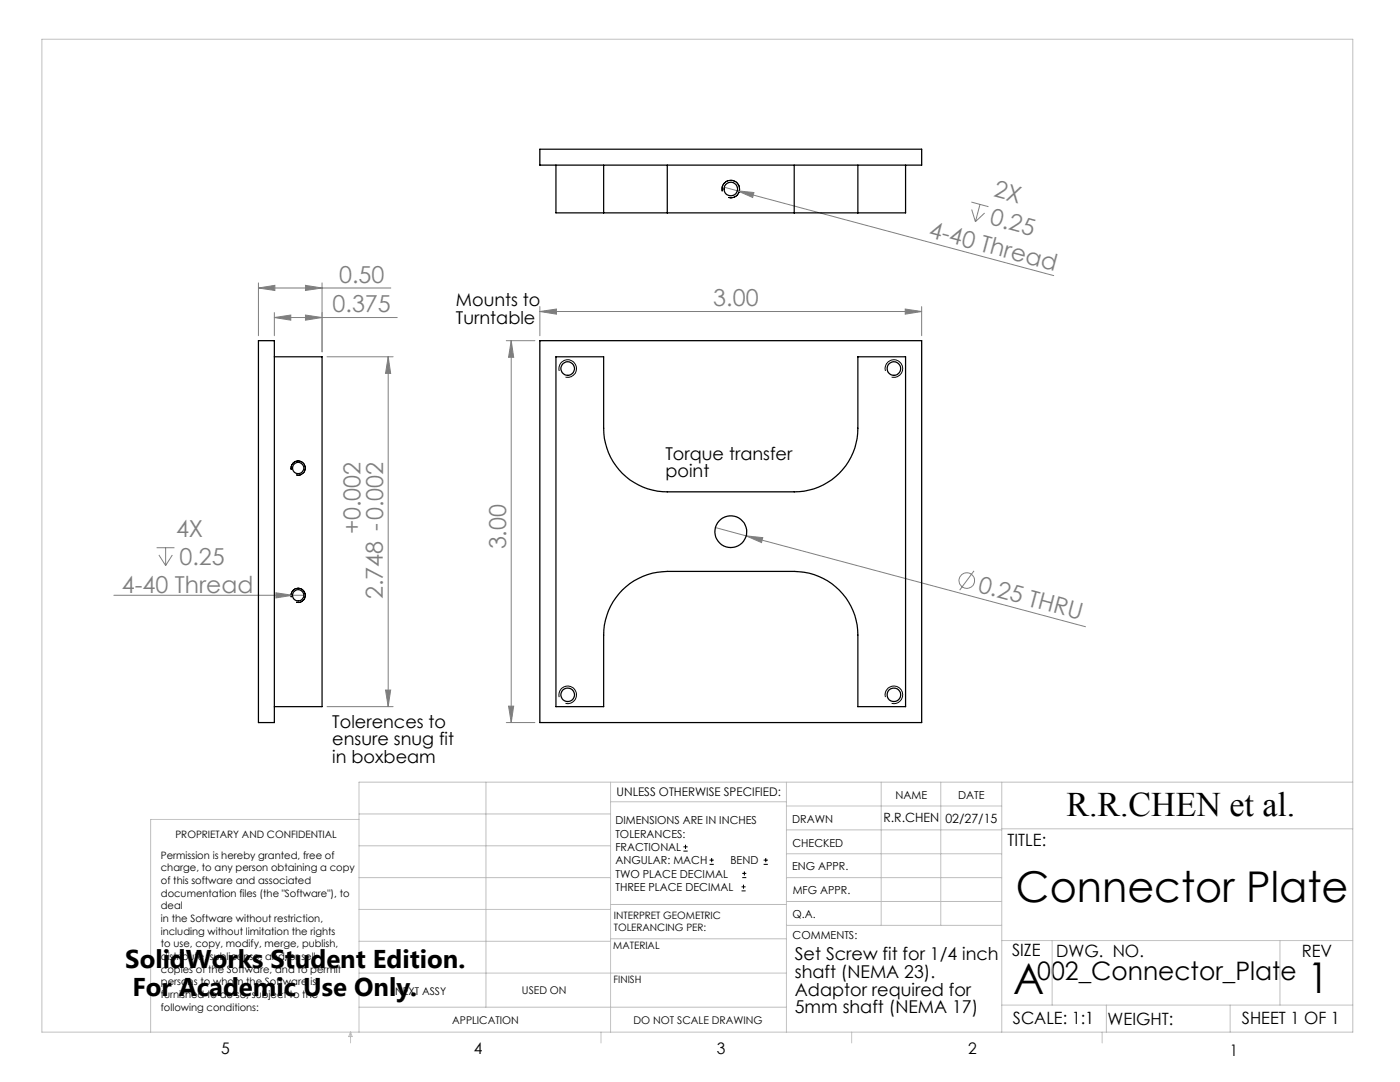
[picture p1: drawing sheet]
<svg xmlns="http://www.w3.org/2000/svg" width="279mm" height="216mm" viewBox="0 0 279 216" stroke-linecap="round" stroke-linejoin="round" font-family="sans-serif">
<g fill="none" stroke="#808080" stroke-width=".2">
<path d="M144.5 37.4l2.6 .7M147.1 38.1l3.4 .3-.3 1zM147.1 38.1l63.2 16.9M51.6 57.5l3.3-.6v1.1zM51.6 56.4v10.6M51.6 57.5h26.4M61 56.9l3.3 .6-3.3 .5zM64.3 56.4v13.8M193.9 40.3l3.4 .9M193.9 41.8l.8 2.4M195.6 40.8l-.9 3.4M196.5 42.5l-1.8 1.7"/>
<path d="M54.8 63.4l3.2-.5v1zM54.8 62.4v4.6M54.8 63.4h24.5M61 62.9l3.3 .5-3.3 .5zM65.3 71.2h13.2M77.5 71.2v69.8M77.5 71.2l.5 3.3h-1.1zM101 68h5.8M102 68v76.2M102 68l.5 3.3h-1zM107.7 62.2l3.4-.5v1zM107.7 61.2v5.8"/>
<path d="M107.7 62.2h76.2M180.7 61.7l3.2 .5-3.2 .5zM183.9 61.2v5.8M22.7 118.8h37.9M31.3 109.3h3.5M31.7 110.7l1.4 2.2M33.1 109.3v3.6M34.4 110.7l-1.3 2.2M55.1 118.3l3.3 .5-3.3 .5zM142.8 105.3l6.1 1.6M148.9 106.9l3.3 .4-.2 1zM148.9 106.9l67.7 18.2"/>
<path d="M194.4 113.9l-2.9 3.9M76.9 137.7h1.1l-.5 3.3zM65.3 141h13.2M101 144.2h5.8M101.5 140.9h1l-.5 3.3z"/>
<circle cx="193" cy="115.8" r="1.55"/>
</g>
<g fill="none" stroke="#000" stroke-width=".2">
<path d="M144.1 38.2a1.75 1.75 0 0 1 1.6-2.2 1.75 1.75 0 0 1 1.9 1.9 1.75 1.75 0 0 1-2.2 1.5M111.6 74a1.75 1.75 0 0 1 1.6-2.2 1.75 1.75 0 0 1 1.9 1.9 1.75 1.75 0 0 1-2.2 1.5M176.7 74a1.75 1.75 0 0 1 1.5-2.2 1.75 1.75 0 0 1 1.9 1.9 1.75 1.75 0 0 1-2.2 1.5M58.1 93.8a1.41 1.41 0 0 1 1.3-1.8 1.41 1.41 0 0 1 1.5 1.5 1.41 1.41 0 0 1-1.8 1.3M58.1 119.2a1.41 1.41 0 0 1 1.3-1.8 1.41 1.41 0 0 1 1.5 1.5 1.41 1.41 0 0 1-1.8 1.3M111.6 139.1a1.75 1.75 0 0 1 1.6-2.2 1.75 1.75 0 0 1 1.9 1.9 1.75 1.75 0 0 1-2.2 1.5M176.7 139.1a1.75 1.75 0 0 1 1.5-2.2 1.75 1.75 0 0 1 1.9 1.9 1.75 1.75 0 0 1-2.2 1.5M136.4 169.8h.8M136.4 169h.8M136.8 168.6v.8M141.6 172.5h.9M141.6 171.6h.9"/>
<path d="M142 171.2v.8M148 177.8h.8M148 177h.8M148.1 175.1h.8M148.1 174.3h.8M148.4 176.5v.8M148.6 173.9v.8M152.4 172.5h.8M152.4 171.6h.8M152.8 171.2v.8"/>
</g>
<g fill="none" stroke="#c0c0c0" stroke-width=".2">
<path d="M8.4 7.8h261.6v198.2h-261.6zM97 156.1v44.9M121.8 156.1v49.9M121.8 160h35.2M157 156.1v49.9M175.9 156.1v28.5M187.7 156.1v28.5M199.9 156.1v49.9M270 156.1h-198.4v49.9M71.6 175.1h50.2M71.6 168.8h50.2M71.6 162.4h50.2"/>
<path d="M71.6 163.5h-41.5v42.5M157 170.4h42.9M157 165.6h42.9M157 160.8h42.9M157 175.1h42.9M157 179.9h42.9M199.9 165.4h70.1M71.6 194.2h85.4M71.6 187.8h50.2M71.6 181.5h50.2M121.8 187.3h35.2M121.8 180.5h35.2"/>
<path d="M157 184.6h42.9M199.9 187.7h70.1M210 187.7v12.9M255.4 187.7v12.9M70 206v2.1M70 206l.3 .8h-.7zM71.6 201h85.4M119.9 206v2.1M170 206v2.1M199.9 200.6h70.1M220 206v2.1M220.8 200.6v5.4"/>
<path d="M245.5 200.6v5.4"/>
</g>
<g fill="#808080">
<path d="M55.1 118.3l3.3 .5-3.3 .5z"/>
<path d="M148.9 106.9l3.3 .4-.2 1z"/>
<path d="M147.1 38.1l3.4 .3-.3 1z"/>
<path d="M61 56.9l3.3 .6-3.3 .5zM51.6 57.5l3.3-.6v1.1z"/>
<path d="M54.8 63.4l3.2-.5v1zM61 62.9l3.3 .5-3.3 .5zM107.7 62.2l3.4-.5v1zM180.7 61.7l3.2 .5-3.2 .5z"/>
<path d="M77.5 71.2l.5 3.3h-1.1zM76.9 137.7h1.1l-.5 3.3zM102 68l.5 3.3h-1zM101.5 140.9h1l-.5 3.3z"/>
</g>
<g fill="none" stroke="#000" stroke-width=".25">
<path d="M107.7 29.8h76.2v3.1h-76.2zM110.9 32.9v9.6h9.6M120.5 32.9v9.6M133.2 32.9v9.6M158.5 32.9v9.6M171.2 32.9v9.6M180.7 32.9v9.6h-9.5M120.5 42.5h12.7M133.2 42.5h25.3M158.5 42.5h12.7M51.6 68h3.2v76.2h-3.2zM54.8 71.2h9.5v69.8h-9.5"/>
<path d="M107.7 68h76.2v76.2h-76.2zM110.9 71.2h9.6v14.2a12.6 12.6 0 0 0 12.7 12.7h25.3a12.6 12.6 0 0 0 12.7-12.7v-14.2h9.5v69.8h-9.5v-14.3a12.7 12.7 0 0 0-12.7-12.7h-25.3a12.7 12.7 0 0 0-12.7 12.7v14.3h-9.6z"/>
<circle cx="145.8" cy="37.7" r="1.35"/>
<circle cx="113.3" cy="73.5" r="1.35"/>
<circle cx="178.4" cy="73.5" r="1.35"/>
<circle cx="59.5" cy="93.4" r="1.12"/>
<circle cx="59.5" cy="118.8" r="1.12"/>
<circle cx="145.9" cy="106.1" r="3.2"/>
<circle cx="113.3" cy="138.6" r="1.35"/>
<circle cx="178.4" cy="138.6" r="1.35"/>
</g>
<g font-size="8.5">
<text x="202.8" y="179.9">Connector Plate</text>
<text x="202.2" y="198.3">A</text>
<text x="260.9" y="198.1">1</text>
</g>
<text font-size="6.9" x="212.8" y="162.9">R.R.CHEN et al.</text>
<g font-size="5.1">
<text x="25" y="193.2">SolidWorks Student Edition.</text>
<text x="207" y="195.6">002_Connector_Plate</text>
<text x="26.4" y="198.8">For Academic Use Only.</text>
</g>
<g font-size="4.7" fill="#808080">
<text x="198.1" y="39.2" transform="rotate(15 198.1 39.2)">2X</text>
<text x="185.2" y="47.3" transform="rotate(15 185.2 47.3)">4-40 Thread</text>
<text x="197.4" y="44.7" transform="rotate(15 197.4 44.7)">0.25</text>
<text x="67.7" y="56.4">0.50</text>
<text x="66.4" y="62.3">0.375</text>
<text x="142.4" y="61.1">3.00</text>
<text x="35.1" y="107.1">4X</text>
<text x="71.9" y="106.6" transform="rotate(-90 71.9 106.6)">+0.002</text>
<text x="35.8" y="112.7">0.25</text>
<text x="101" y="109.6" transform="rotate(-90 101 109.6)">3.00</text>
<text x="24.3" y="118.2">4-40 Thread</text>
<text x="76.4" y="119.5" transform="rotate(-90 76.4 119.5)">2.748 -0.002</text>
<text x="195" y="118.1" transform="rotate(15 195 118.1)">0.25 THRU</text>
</g>
<g font-size="3.5">
<text x="91" y="61.1">Mounts to</text>
<text x="91" y="64.6">Turntable</text>
<text x="132.8" y="91.7">Torque transfer</text>
<text x="132.8" y="95.2">point</text>
<text x="66.3" y="145.2">Tolerences to</text>
<text x="66.3" y="148.7">ensure snug fit</text>
<text x="66.3" y="152.2">in boxbeam</text>
<text x="158.6" y="191.6">Set Screw fit for 1/4 inch</text>
<text x="158.6" y="195.1">shaft (NEMA 23).</text>
<text x="158.6" y="198.7">Adaptor required for</text>
<text x="158.6" y="202.2">5mm shaft (NEMA 17)</text>
</g>
<g font-size="3.4">
<text x="201.1" y="168.8">TITLE:</text>
<text x="202" y="190.8">SIZE</text>
<text x="210.8" y="190.9">DWG. NO.</text>
<text x="259.8" y="191">REV</text>
<text x="202.1" y="204.4">SCALE: 1:1</text>
<text x="221" y="204.5">WEIGHT:</text>
<text x="247.8" y="204.4">SHEET 1 OF 1</text>
</g>
<g font-size="3.2">
<text x="44.2" y="210.4">5</text>
<text x="94.6" y="210.3">4</text>
<text x="143.1" y="210.4">3</text>
<text x="193.2" y="210.3">2</text>
<text x="245.4" y="210.6">1</text>
</g>
<g font-size="2.5">
<text x="176.3" y="164.1">R.R.CHEN</text>
<text x="188.7" y="164.2">02/27/15</text>
</g>
<text font-size="2.4" x="123.1" y="158.9">UNLESS OTHERWISE SPECIFIED:</text>
<g font-size="2.2">
<text x="178.7" y="159.4">NAME</text>
<text x="191.2" y="159.4">DATE</text>
<text x="122.8" y="164.5">DIMENSIONS ARE IN INCHES</text>
<text x="122.8" y="167.1">TOLERANCES:</text>
<text x="158.1" y="164.2">DRAWN</text>
<text x="122.8" y="169.8">FRACTIONAL</text>
<text x="122.8" y="172.5">ANGULAR: MACH</text>
<text x="145.8" y="172.5">BEND</text>
<text x="158.1" y="173.7">ENG APPR.</text>
<text x="158.2" y="169.1">CHECKED</text>
<text x="122.8" y="175.1">TWO PLACE DECIMAL</text>
<text x="122.8" y="177.8">THREE PLACE DECIMAL</text>
<text x="158.2" y="178.4">MFG APPR.</text>
<text x="158.2" y="183.2">Q.A.</text>
<text x="158.2" y="187.4">COMMENTS:</text>
</g>
<g font-size="2.1">
<text x="78.8" y="198.5">NEXT ASSY</text>
<text x="104.2" y="198.4">USED ON</text>
<text x="90.2" y="204.3">APPLICATION</text>
<text x="126.4" y="204.3">DO NOT SCALE DRAWING</text>
</g>
<g font-size="2">
<text x="35" y="167.1">PROPRIETARY AND CONFIDENTIAL</text>
<text x="32.1" y="171.4">Permission is hereby granted, free of</text>
<text x="32.1" y="173.9">charge, to any person obtaining a copy</text>
<text x="32.1" y="176.4">of this software and associated</text>
<text x="32.1" y="178.9">documentation files (the &quot;Software&quot;), to</text>
<text x="32.1" y="181.5">deal</text>
<text x="32.1" y="184">in the Software without restriction,</text>
<text x="122.5" y="183.3">INTERPRET GEOMETRIC</text>
<text x="122.5" y="185.9">TOLERANCING PER:</text>
<text x="32.1" y="186.5">including without limitation the rights</text>
<text x="32.1" y="189">to use, copy, modify, merge, publish,</text>
<text x="32.1" y="191.6">distribute, sublicense, and/or sell</text>
<text x="122.4" y="189.4">MATERIAL</text>
<text x="32.1" y="194.1">copies of the Software, and to permit</text>
<text x="32.1" y="196.6">persons to whom the Software is</text>
<text x="122.4" y="196.2">FINISH</text>
<text x="32.1" y="199.1">furnished to do so, subject to the</text>
<text x="32.1" y="201.7">following conditions:</text>
</g>
</svg>
